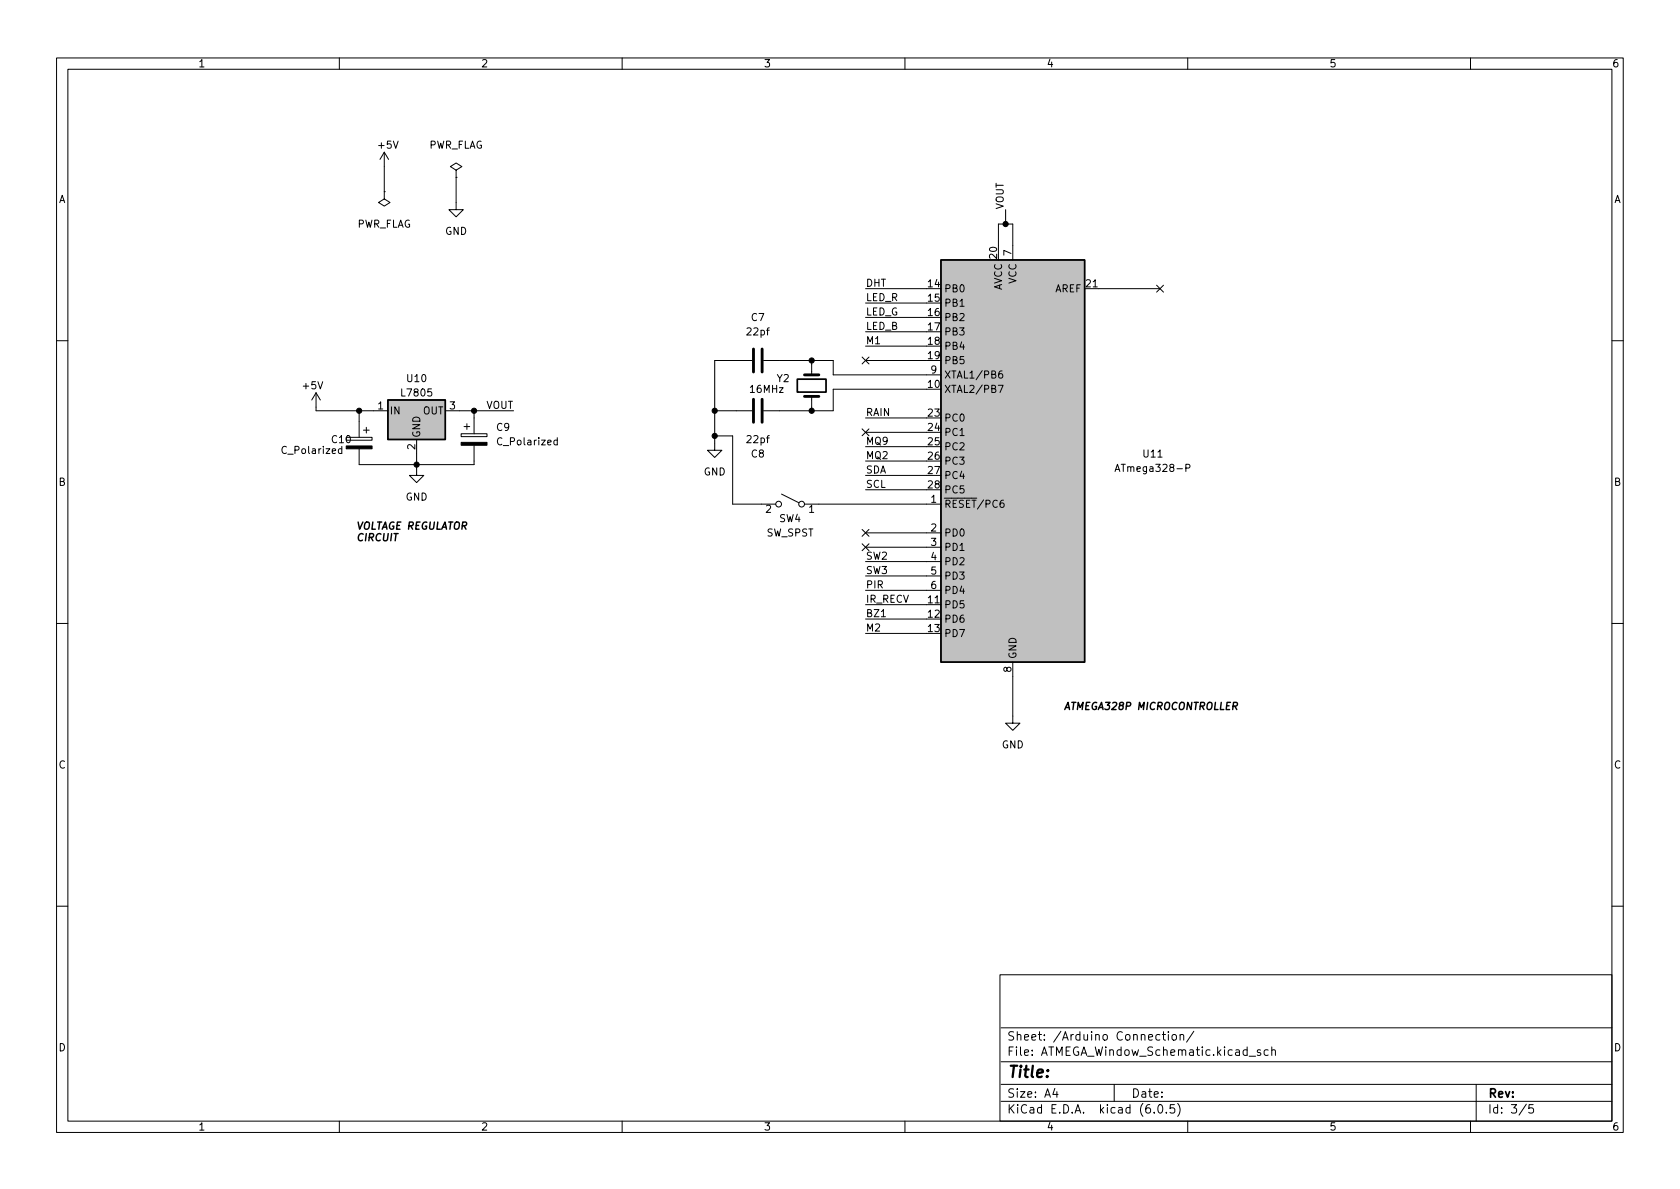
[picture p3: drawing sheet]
<svg xmlns="http://www.w3.org/2000/svg" width="297mm" height="210mm" viewBox="0 0 297 210" stroke-linecap="round" stroke-linejoin="round" font-family="sans-serif">
<path d="M0 .2h297v210.1h-297z" fill="#fff" stroke="#fff" stroke-width=".18"/>
<g fill="none" stroke="#000" stroke-width=".18">
<path d="M10 10.2h277v190.1h-277zM12 12.2h273v186.1h-273zM60 10.2v2M110 10.2v2M160 10.2v2M210 10.2v2M260 10.2v2M67.9 33.9v1.3l1.1 .6-1.1 .6-1-.6 1-.6M67.9 33.9h.1M67.9 26.9l.8 1.3M67.9 26.9v7M67.9 26.9l-.7 1.3"/>
<path d="M80.6 31.4v5.7h1.3l-1.3 1.2-1.2-1.2h1.2M80.6 30.1l1.1-.6-1.1-.7-1 .7 1 .6v1.3M80.6 31.4h.1M177.8 37.1v2.5M153 51h10.8M153 53.6h10.8M153 56.1h10.8M153 58.7h10.8M176.5 43.4v-3.8h2.6v6.4M191.8 51h13.3M204.5 50.4l1.2 1.3M205.7 50.4l-1.2 1.3"/>
<path d="M10 60.2h2M55.9 69.5v3.1h12.7M55.9 69.5l-.8 1.2M55.9 69.5l.7 1.2M60.4 79.4h-.3l-.3 .2 .2 .5h.4M60.4 78.9v1.3M61.2 77.3h4.6v.5h-4.6zM63.5 72.6v4.7M64.3 76.1h1M64.8 75.6v1M73.7 77.7v6.4h1.2l-1.2 1.2-1.3-1.2h1.3M78.7 72.6h12.1"/>
<path d="M81.5 76.7h4.6v.5h-4.6zM82 75.4h1.1M82.5 74.9v1M83.8 72.6v4.1M83.8 78.7v3.5h-20.3v-2.8M98.5 77.9l-.3-.1-.3 .3 .2 .5h.4M98.5 77.4v1.3M126.4 77.1h3.1v12h7.7M126.4 72.6h6.6M133 63.7h-6.6v15.9h-1.3l1.3 1.3 1.2-1.3h-1.2M135 63.7h12.3v2.6h19.1M143.5 63.7v2.6"/>
<path d="M143.5 70.1v2.5M152.4 75.8l1.2 1.3M152.4 63.1l1.2 1.3M153 63.7h10.8M153 61.2h10.8M153 76.4h10.8M153 73.9h10.8M153 79h10.8M153.6 75.8l-1.2 1.3M153.6 63.1l-1.2 1.3M163.8 68.8h-16.5v3.8h-12.3M176.5 68.1h.9l-.6 1.3"/>
<path d="M177.2 65.6l-.4 .1a.86 .86 0 0 0 0 1.2l.4-.2 .1-.4-.2-.2h-.3l-.2 .2M285 60.2h2M138.2 87.4l3 1.5M142.2 89.1h24.2M152.4 96.2l1.2 1.2M152.4 93.6l1.2 1.2M153 94.2h13.4M153 96.8h13.4M153 99.3h13.4M153 81.5h10.8M153 84.1h10.8M153 86.6h10.8"/>
<path d="M153.6 96.2l-1.2 1.2M153.6 93.6l-1.2 1.2M197.2 83.4l.4-1.3 .4 1.3M197.3 83h.6M209.7 82.8l.6-.1 .1-.2-.1-.3-.6-.1v1.3M10 110.2h2M153 106.9h13.4M153 101.8h13.4M153 104.4h13.4M153 112h10.8M153 109.5h10.8M155.8 109.1h.8"/>
<path d="M179.1 117.1v10.8h1.2l-1.2 1.3-1.3-1.3h1.3M285 110.2h2M10 160.2h2M176.8 172.4h108.2v25.9h-108.2zM285 160.2h2M60 198.3v2M110 198.3v2M160 198.3v2M177 194.8h108M177 191.8h108M177 187.8h108M177 181.8h108"/>
<path d="M186.5 192.5l-.4 1h1M186.9 193v1M197 191.8v3M204.1 196.7v.1M204.9 195.4l.2-.1a.81 .81 0 0 1 .6 .7 .81 .81 0 0 1-.3 .8h-.2a.81 .81 0 0 1-.6-.6 .81 .81 0 0 1 .3-.8zM205.1 183l-.5-.1-.2 .3v.4l.1 .3h.6M205.5 182.9h.6M205.7 182.4v1.3l.4 .2M206.2 196.7v.1M206.6 182.4v.2M206.6 182.9v1M207.3 183.1l.2-.2 .4 .2 .1 .5-.1 .3h-.4l-.2-.1z"/>
<path d="M207.6 195.3h-.7v.7l.2-.1 .5 .1 .1 .2-.1 .5-.2 .1-.5-.1M208.2 195.1a1.72 1.72 0 0 1 0 2.3M208.6 183.1l.3-.2 .3 .1 .1 .9M208.6 182.9v1M210 198.3v2M211.1 182.4l-1.3 1.9M220.9 186.8h1.1M222.9 185.7l-.4-.1-.2 .2 .1 .3 .5 .1v.4h-.6M224.2 185.7l-.4-.1-.3 .3v.4l.1 .3h.6M224.9 185.8l.2-.2 .3 .1 .1 .9M224.9 185.1v1.5M260 198.3v2"/>
<path d="M261 191.8v6.5M269.9 195.3l-1.3 1.9M271.1 195.3h-.7l-.1 .7 .2-.1 .5 .1 .2 .2-.1 .5-.2 .1-.6-.1"/>
<circle cx="137.7" cy="89.1" r=".51"/>
<circle cx="141.7" cy="89.1" r=".51"/>
</g>
<path d="M141 67.1h5v2.2h-5z" fill="none" stroke="#000" stroke-width=".3"/>
<path d="M133.2 61.7v4.1M133.2 70.6v4.1M134.7 61.7v4.1M134.7 70.6v4.1M142.2 70.1h2.6M142.2 66.3h2.6" fill="none" stroke="#000" stroke-width=".51"/>
<g fill="#c0c0c0" stroke="#c0c0c0" stroke-width=".18">
<path d="M166.4 46h25.4v71.1h-25.4z"/>
<path d="M68.6 70.7h10.1v7h-10.1z"/>
</g>
<path d="M166.4 46h25.4v71.1h-25.4zM68.6 70.7h10.1v7h-10.1z" fill="none" stroke="#000" stroke-width=".25"/>
<g fill="#000" stroke="#000" stroke-width=".18">
<path d="M61.2 78.9h4.6v.5h-4.6zM81.5 78.2h4.6v.5h-4.6z"/>
<circle cx="177.8" cy="39.6" r=".46"/>
<circle cx="63.5" cy="72.6" r=".46"/>
<circle cx="83.8" cy="72.6" r=".46"/>
<circle cx="126.4" cy="72.6" r=".46"/>
<circle cx="126.4" cy="77.1" r=".46"/>
<circle cx="143.5" cy="63.7" r=".46"/>
<circle cx="143.5" cy="72.6" r=".46"/>
<circle cx="73.7" cy="82.2" r=".46"/>
</g>
<text font-size="2.8" x="178" y="190.6">Title:</text>
<g font-size="2.1">
<text x="178" y="184">Sheet: /Arduino Connection/</text>
<text x="178" y="186.7">File: ATMEGA_Window_Schematic.kicad_sch</text>
<text x="178" y="196.9">KiCad E.D.A. kicad (6.0.5)</text>
<text x="178" y="194.1">Size: A4</text>
<text x="200" y="194.1">Date:</text>
<text x="263" y="194.1">Rev:</text>
<text x="263" y="196.9">Id: 3/5</text>
</g>
<g font-size="1.8">
<text x="35" y="11.9">1</text>
<text x="85" y="11.9">2</text>
<text x="135" y="11.9">3</text>
<text x="185" y="11.9">4</text>
<text x="235" y="11.9">5</text>
<text x="285" y="11.9">6</text>
<text x="67" y="26.3">+5V</text>
<text x="75.7" y="26.3">PWR_FLAG</text>
<text x="10.3" y="35.9">A</text>
<text x="285.3" y="35.9">A</text>
<text x="63" y="40.3">PWR_FLAG</text>
<text x="78.7" y="41.5">GND</text>
<text x="177.5" y="37.1" transform="rotate(-90 177.5 37.1)">VOUT</text>
<text x="176.3" y="45.7" transform="rotate(-90 176.3 45.7)">20</text>
<text x="178.8" y="45.2" transform="rotate(-90 178.8 45.2)">7</text>
<text x="153" y="53.2">LED_R</text>
<text x="153" y="50.7">DHT</text>
<text x="164.1" y="50.8">14</text>
<text x="164.1" y="53.3">15</text>
<text x="166.9" y="51.7">PB0</text>
<text x="177.2" y="51.5" transform="rotate(-90 177.2 51.5)">AVCC</text>
<text x="179.7" y="50.2" transform="rotate(-90 179.7 50.2)">VCC</text>
<text x="186.4" y="51.7">AREF</text>
<text x="192.1" y="50.8">21</text>
<text x="132.2" y="59.3">22pf</text>
<text x="132.9" y="56.8">C7</text>
<text x="153" y="58.3">LED_B</text>
<text x="153" y="55.8">LED_G</text>
<text x="164.1" y="55.9">16</text>
<text x="164.1" y="58.4">17</text>
<text x="166.9" y="54.2">PB1</text>
<text x="166.9" y="56.8">PB2</text>
<text x="166.9" y="59.3">PB3</text>
<text x="153" y="60.9">M1</text>
<text x="164.1" y="61">18</text>
<text x="164.1" y="63.5">19</text>
<text x="166.9" y="61.8">PB4</text>
<text x="166.9" y="64.4">PB5</text>
<text x="53.6" y="68.8">+5V</text>
<text x="71.2" y="70.1">L7805</text>
<text x="72" y="67.6">U10</text>
<text x="133" y="69.5">16MHz</text>
<text x="137.4" y="67.6">Y2</text>
<text x="164.1" y="68.6">10</text>
<text x="164.6" y="66">9</text>
<text x="166.9" y="69.5">XTAL2/PB7</text>
<text x="166.9" y="66.9">XTAL1/PB6</text>
<text x="66.8" y="72.4">1</text>
<text x="68.8" y="73.3">IN</text>
<text x="74.3" y="77.5" transform="rotate(-90 74.3 77.5)">GND</text>
<text x="74.8" y="73.3">OUT</text>
<text x="79.5" y="72.4">3</text>
<text x="85.9" y="72.3">VOUT</text>
<text x="87.8" y="76.2">C9</text>
<text x="153" y="73.6">RAIN</text>
<text x="164.1" y="73.7">23</text>
<text x="164.1" y="76.2">24</text>
<text x="166.9" y="74.5">PC0</text>
<text x="166.9" y="77.1">PC1</text>
<text x="50.1" y="80.3">C_Polarized</text>
<text x="58.7" y="78.4">C10</text>
<text x="73.4" y="79.5" transform="rotate(-90 73.4 79.5)">2</text>
<text x="88.2" y="78.7">C_Polarized</text>
<text x="132.2" y="78.4">22pf</text>
<text x="132.9" y="80.9">C8</text>
<text x="153" y="78.6">MQ9</text>
<text x="153" y="81.2">MQ2</text>
<text x="153" y="83.7">SDA</text>
<text x="164.1" y="78.7">25</text>
<text x="164.1" y="81.3">26</text>
<text x="164.1" y="83.8">27</text>
<text x="166.9" y="79.6">PC2</text>
<text x="166.9" y="82.2">PC3</text>
<text x="198" y="83.4">ATmega328-P</text>
<text x="202.2" y="80.9">U11</text>
<text x="10.3" y="85.9">B</text>
<text x="71.7" y="88.5">GND</text>
<text x="124.4" y="84.1">GND</text>
<text x="153" y="86.3">SCL</text>
<text x="164.1" y="86.4">28</text>
<text x="164.6" y="88.9">1</text>
<text x="166.9" y="89.8">~{RESET}/PC6</text>
<text x="166.9" y="84.7">PC4</text>
<text x="166.9" y="87.2">PC5</text>
<text x="285.3" y="85.9">B</text>
<text x="62.9" y="93.6">VOLTAGE REGULATOR</text>
<text x="62.9" y="95.7">CIRCUIT</text>
<text x="135.4" y="90.7">2</text>
<text x="135.5" y="94.9">SW_SPST</text>
<text x="137.8" y="92.3">SW4</text>
<text x="143" y="90.7">1</text>
<text x="164.6" y="94">2</text>
<text x="166.9" y="94.9">PD0</text>
<text x="153" y="99">SW2</text>
<text x="153" y="101.5">SW3</text>
<text x="164.6" y="96.5">3</text>
<text x="164.6" y="99.1">4</text>
<text x="164.6" y="101.6">5</text>
<text x="166.9" y="97.4">PD1</text>
<text x="166.9" y="99.9">PD2</text>
<text x="153" y="106.6">IR_RECV</text>
<text x="153" y="104">PIR</text>
<text x="164.1" y="106.7">11</text>
<text x="164.6" y="104.1">6</text>
<text x="166.9" y="107.6">PD5</text>
<text x="166.9" y="102.5">PD3</text>
<text x="166.9" y="105">PD4</text>
<text x="153" y="109.1">BZ1</text>
<text x="153" y="111.7">M2</text>
<text x="164.1" y="109.2">12</text>
<text x="164.1" y="111.8">13</text>
<text x="166.9" y="110.1">PD6</text>
<text x="166.9" y="112.6">PD7</text>
<text x="178.8" y="118.9" transform="rotate(-90 178.8 118.9)">8</text>
<text x="179.7" y="116.6" transform="rotate(-90 179.7 116.6)">GND</text>
<text x="188" y="125.5">ATMEGA328P MICROCONTROLLER</text>
<text x="10.3" y="135.9">C</text>
<text x="177.1" y="132.3">GND</text>
<text x="285.3" y="135.9">C</text>
<text x="10.3" y="185.9">D</text>
<text x="285.3" y="185.9">D</text>
<text x="35" y="199.9">1</text>
<text x="85" y="199.9">2</text>
<text x="135" y="199.9">3</text>
<text x="185" y="199.9">4</text>
<text x="235" y="199.9">5</text>
<text x="285" y="199.9">6</text>
</g>
</svg>
